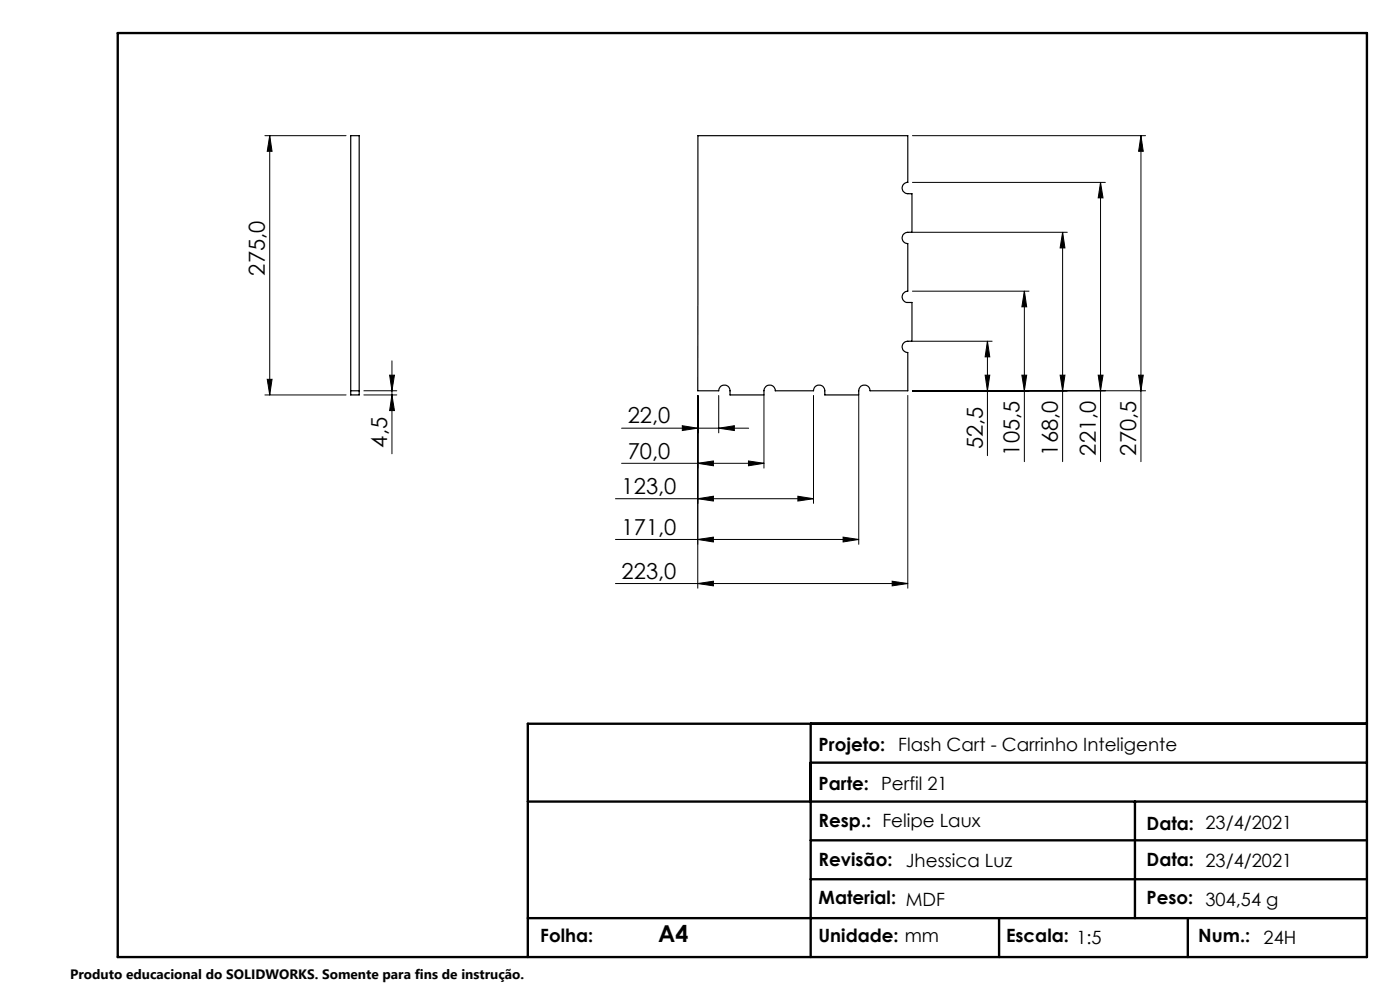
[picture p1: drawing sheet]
<svg xmlns="http://www.w3.org/2000/svg" width="297mm" height="210mm" viewBox="0 0 297 210" stroke-linecap="round" stroke-linejoin="round" font-family="sans-serif">
<g fill="none" stroke="#000" stroke-width=".21">
<path d="M56.2 28.8h17.2M57.2 28.8l.5 3.3h-1zM57.2 28.8v55M193.6 28.8h49.4M193.6 38.7h40.9M233.5 38.7l.5 3.3h-1zM233.5 38.7v59.2M242 28.8l.5 3.3h-1zM242 28.8v69.1M193.6 49.3h32.8M225.4 49.3l.5 3.3h-1zM225.4 49.3v48.6"/>
<path d="M82.7 79.6h1l-.6 3.3zM83.1 76.5v19.8M193.6 61.8h24.7M193.6 72.4h16.9M209 79.6h1l-.5 3.3zM209.5 72.4l.5 3.3h-1zM209.5 72.4v24.3M216.8 79.6h1l-.5 3.3zM217.3 61.8l.5 3.3h-1zM217.3 61.8v36.1M224.9 79.6h1l-.5 3.3zM233 79.6h1l-.5 3.3z"/>
<path d="M241.5 79.6h1l-.5 3.3zM56.2 83.8h17.2M56.7 80.5h1l-.5 3.3zM77.2 83.8h7M77.2 82.9h7M83.1 83.8l.6 3.3h-1zM131.9 90.8h26.9M131.9 98.3h30.2M144.7 90.3l3.3 .5-3.3 .5zM148 98.3l3.3-.5v1zM148 83.9v40.9M152.5 90.8l3.3-.5v1z"/>
<path d="M152.5 83.9v7.9M158.8 97.8l3.3 .5-3.3 .5zM162.1 83.9v15.4M172.6 83.9v22.9M182.2 83.9v31.6M192.6 83.9v40.9M193.6 82.9h49.4M130.6 105.8h42M130.6 114.4h51.6M148 105.8l3.3-.5v1zM148 114.4l3.3-.5v1.1zM169.3 105.3l3.3 .5-3.3 .5z"/>
<path d="M178.9 113.9l3.3 .5-3.3 .6zM130.6 123.8h62M148 123.8l3.3-.5v1zM189.3 123.3l3.3 .5-3.3 .5z"/>
</g>
<path d="M25 7h265v196h-265zM172 153.5v49.5M290 153.5h-178v49.5M112 170h178M172 161.8h118M172 178.3h118M240.8 170v24.8M172 186.5h118M211.9 194.8v8.2M252 194.8v8.2M290 194.8h-178" fill="none" stroke="#000" stroke-width=".5"/>
<g fill="#000">
<path d="M56.7 80.5h1l-.5 3.3zM57.2 28.8l.5 3.3h-1z"/>
<path d="M82.7 79.6h1l-.6 3.3zM83.1 83.8l.6 3.3h-1zM242 28.8l.5 3.3h-1zM241.5 79.6h1l-.5 3.3zM233.5 38.7l.5 3.3h-1zM233 79.6h1l-.5 3.3zM225.4 49.3l.5 3.3h-1zM224.9 79.6h1l-.5 3.3zM217.3 61.8l.5 3.3h-1zM216.8 79.6h1l-.5 3.3zM209.5 72.4l.5 3.3h-1zM209 79.6h1l-.5 3.3z"/>
<path d="M144.7 90.3l3.3 .5-3.3 .5zM152.5 90.8l3.3-.5v1zM148 98.3l3.3-.5v1zM158.8 97.8l3.3 .5-3.3 .5zM148 105.8l3.3-.5v1zM169.3 105.3l3.3 .5-3.3 .5zM148 114.4l3.3-.5v1.1zM178.9 113.9l3.3 .5-3.3 .6z"/>
<path d="M189.3 123.3l3.3 .5-3.3 .5zM148 123.8l3.3-.5v1z"/>
</g>
<path d="M148.1 28.8h44.5v9.9a1.2 1.2 0 0 0-1.2 1.2 1.2 1.2 0 0 0 1.2 1.2h.9v8.2a1.97 1.97 0 0 0-1.8 .4 1.2 1.2 0 0 0-.2 1.3 1.2 1.2 0 0 0 1.1 .7v10.1a1.2 1.2 0 0 0-1.2 1.2 1.2 1.2 0 0 0 1.2 1.2h.9v8.2h-.9a1.2 1.2 0 0 0-1.2 1.2 1.2 1.2 0 0 0 1.2 1.2v8.1h-8a1.2 1.2 0 0 0-1.2-1.2 1.2 1.2 0 0 0-1.2 1.2v.9h-7.2a2.01 2.01 0 0 0-.4-1.8 1.2 1.2 0 0 0-1.3-.2 1.2 1.2 0 0 0-.7 1.1h-8.1a1.2 1.2 0 0 0-1.2-1.2 1.2 1.2 0 0 0-1.2 1.2v.9h-7.2v-.9a1.2 1.2 0 0 0-1.2-1.2 1.2 1.2 0 0 0-1.2 1.2h-4.5zM74.4 82.9v-54.1h1.8v54.1M74.4 82.9h1.8M74.4 82.9v.9h1.8v-.9" fill="none" stroke="#000" stroke-width=".25"/>
<text font-size="4.9" x="139.6" y="199.9">A4</text>
<g font-size="4.7">
<text x="56.2" y="58.5" transform="rotate(-90 56.2 58.5)">275,0</text>
<text x="133.2" y="89.8">22,0</text>
<text x="82.2" y="95" transform="rotate(-90 82.2 95)">4,5</text>
<text x="208.5" y="95.3" transform="rotate(-90 208.5 95.3)">52,5</text>
<text x="133.2" y="97.3">70,0</text>
<text x="216.3" y="96.6" transform="rotate(-90 216.3 96.6)">105,5</text>
<text x="224.4" y="96.6" transform="rotate(-90 224.4 96.6)">168,0</text>
<text x="232.5" y="96.6" transform="rotate(-90 232.5 96.6)">221,0</text>
<text x="241" y="96.6" transform="rotate(-90 241 96.6)">270,5</text>
<text x="131.9" y="104.7">123,0</text>
<text x="131.9" y="113.4">171,0</text>
<text x="131.9" y="122.7">223,0</text>
</g>
<g font-size="3.9">
<text x="173.7" y="159.2">Projeto:</text>
<text x="190.6" y="159.2">Flash Cart - Carrinho Inteligente</text>
<text x="173.7" y="167.6">Parte: Perfil 21</text>
<text x="173.7" y="175.4">Resp.: Felipe Laux</text>
<text x="243.2" y="176.1">Data: 23/4/2021</text>
<text x="173.7" y="183.7">Revisão:</text>
<text x="192.2" y="183.9">Jhessica Luz</text>
<text x="243.2" y="183.7">Data: 23/4/2021</text>
<text x="173.7" y="191.7">Material: MDF</text>
<text x="243.2" y="191.7">Peso: 304,54 g</text>
<text x="114.6" y="199.9">Folha:</text>
<text x="173.7" y="199.9">Unidade: mm</text>
<text x="213.4" y="199.9">Escala: 1:5</text>
<text x="254.2" y="199.9">Num.:</text>
<text x="268.1" y="200.3">24H</text>
</g>
<text font-size="2.9" x="14.9" y="207.6">Produto educacional do SOLIDWORKS. Somente para fins de instrução.</text>
</svg>
